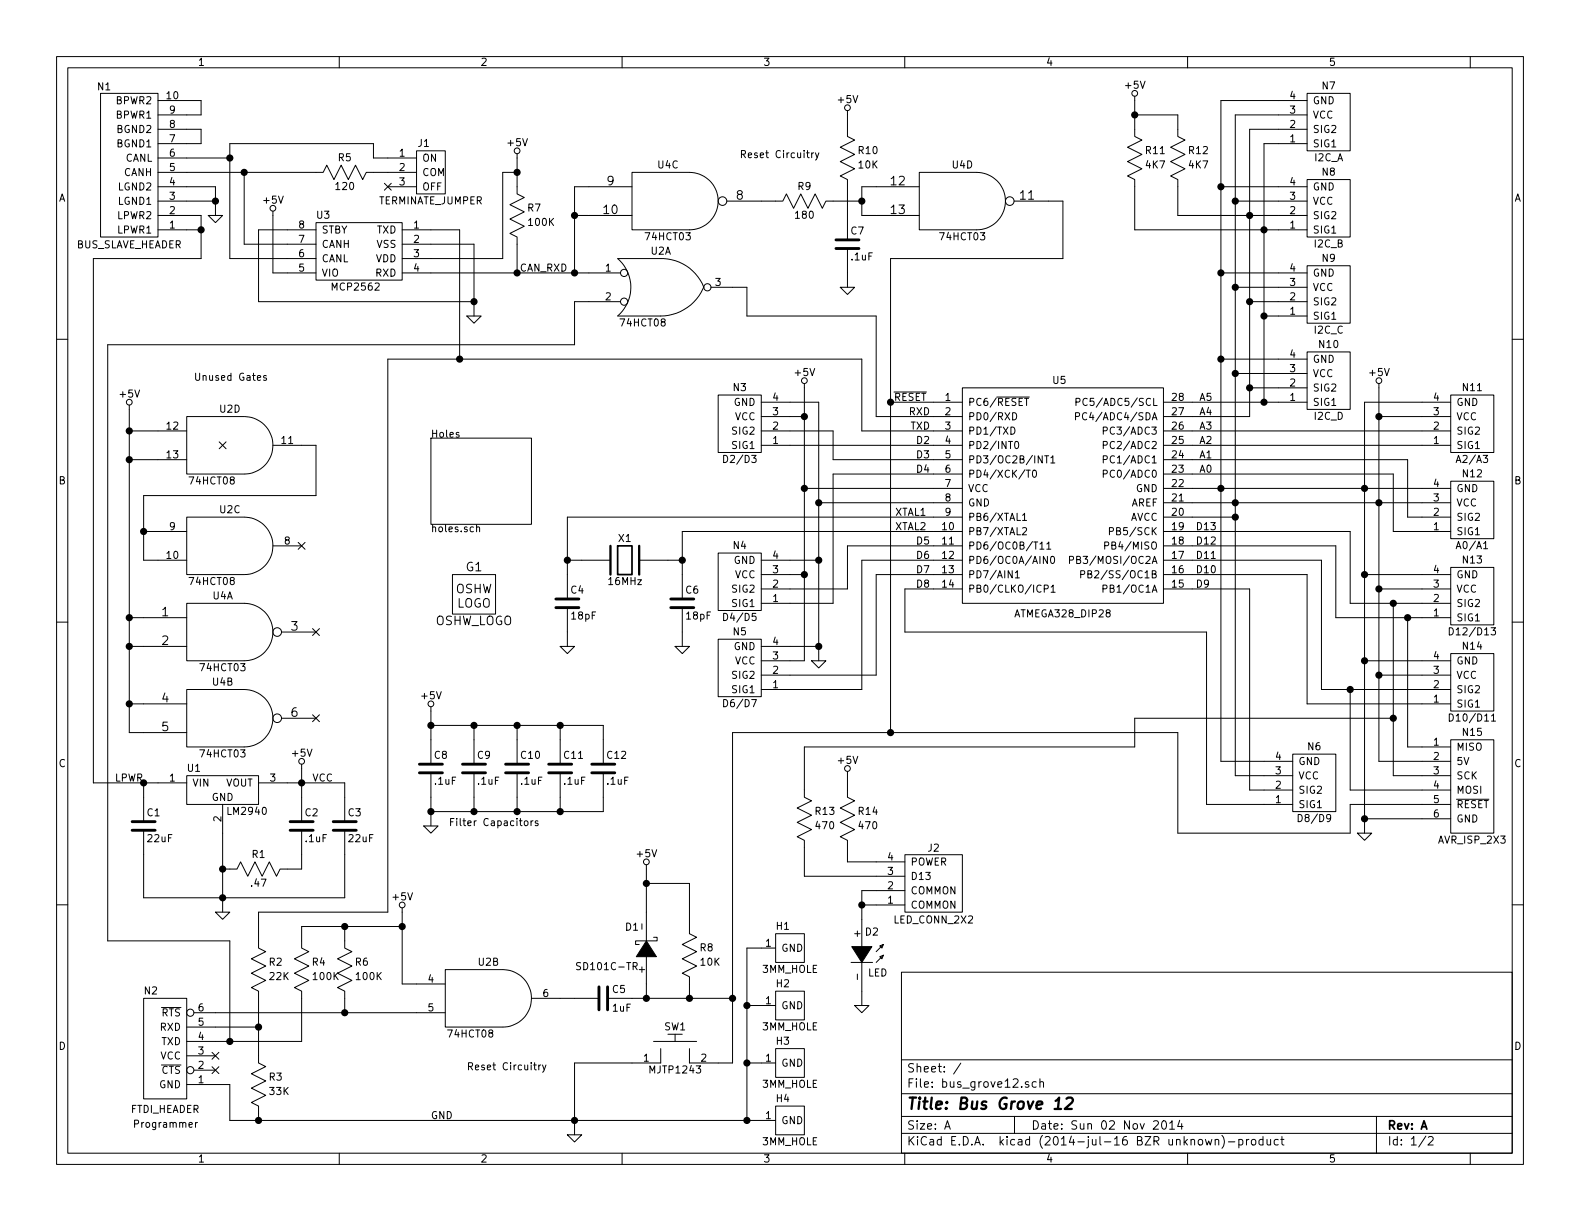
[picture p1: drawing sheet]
EESchema Schematic File Version 2
LIBS:bus_grove12
LIBS:power
LIBS:device
LIBS:transistors
LIBS:conn
LIBS:linear
LIBS:regul
LIBS:74xx
LIBS:cmos4000
LIBS:adc-dac
LIBS:memory
LIBS:xilinx
LIBS:special
LIBS:microcontrollers
LIBS:dsp
LIBS:microchip
LIBS:analog_switches
LIBS:motorola
LIBS:texas
LIBS:intel
LIBS:audio
LIBS:interface
LIBS:digital-audio
LIBS:philips
LIBS:display
LIBS:cypress
LIBS:siliconi
LIBS:opto
LIBS:atmel
LIBS:contrib
LIBS:valves
LIBS:bus_grove12-cache
EELAYER 25 0
EELAYER END
$Descr A 11000 8500
encoding utf-8
Sheet 1 2
Title "Bus Grove 12"
Date "Sun 02 Nov 2014"
Rev "A"
Comp ""
Comment1 ""
Comment2 ""
Comment3 ""
Comment4 ""
$EndDescr
$Comp
L 3MM_HOLE H1
U 1 1
P 5500 6600
F 0 "H1" H 5450 6750 50  0000 C CNN
F 1 "3MM_HOLE" H 5500 6450 50  0000 C CNN
F 2 "bus_grove12:MountingHole_3mm" H 5500 6600 60  0001 C CNN
F 3 "" H 5500 6600 60  0000 C CNN
	1    5500 6600
	1    0    0    -1  
$EndComp
Text Label 8325 3700 0    50   ~ 0
D13
Text Label 8325 3800 0    50   ~ 0
D12
Text Label 8325 3900 0    50   ~ 0
D11
Text Label 8325 4000 0    50   ~ 0
D10
Text Label 6475 4100 2    50   ~ 0
D8
Text Label 6475 4000 2    50   ~ 0
D7
Text Label 6475 3900 2    50   ~ 0
D6
Text Label 6475 3800 2    50   ~ 0
D5
Text Label 6475 3300 2    50   ~ 0
D4
Text Label 6475 3100 2    50   ~ 0
D2
$Comp
L OSHW_LOGO G1
U 1 1
P 3300 4150
F 0 "G1" H 3300 4350 60  0000 C CNN
F 1 "OSHW_LOGO" H 3300 3975 60  0000 C CNN
F 2 "bus_grove12:OSHW_LOGO_400mil" H 3300 4150 60  0001 C CNN
F 3 "" H 3300 4150 60  0000 C CNN
	1    3300 4150
	1    0    0    -1  
$EndComp
$Comp
L ATMEGA328_DIP28 U5
U 1 1
P 7400 3450
F 0 "U5" H 7375 4250 50  0000 C CNN
F 1 "ATMEGA328_DIP28" H 7400 2625 50  0000 C CNN
F 2 "bus_grove12:DIP-28__300" H 7400 3450 60  0001 C CNN
F 3 "" H 7400 3450 60  0000 C CNN
	1    7400 3450
	1    0    0    -1  
$EndComp
$Comp
L BUS_SLAVE_HEADER N1
U 1 1
P 900 1150
F 0 "N1" H 725 600 50  0000 C CNN
F 1 "BUS_SLAVE_HEADER" H 900 1700 50  0000 C CNN
F 2 "bus_grove12:Pin_Header_Straight_2x05_Shrouded" H 900 1150 60  0001 C CNN
F 3 "" H 900 1150 60  0000 C CNN
	1    900  1150
	1    0    0    1   
$EndComp
$Comp
L MCP2562 U3
U 1 1
P 2500 1800
F 0 "U3" H 2250 2100 50  0000 C CNN
F 1 "MCP2562" H 2475 1600 50  0000 C CNN
F 2 "bus_grove12:DIP-8__300" H 2550 1800 60  0001 C CNN
F 3 "" H 2550 1800 60  0000 C CNN
	1    2500 1800
	1    0    0    -1  
$EndComp
$Comp
L SCHOTTKY_DIODE_VERT D1
U 1 1
P 4500 6600
F 0 "D1" H 4600 6450 50  0000 C CNN
F 1 "SD101C-TR" H 4775 6725 50  0000 C CNN
F 2 "bus_grove12:Diode_DO-41_SOD81_Horizontal_RM10" H 4500 6600 60  0001 C CNN
F 3 "" H 4500 6600 60  0000 C CNN
	1    4500 6600
	-1   0    0    1   
$EndComp
$Comp
L TERMINATE_JUMPER J1
U 1 1
P 3000 1200
F 0 "J1" H 3050 1400 50  0000 C CNN
F 1 "TERMINATE_JUMPER" H 3000 1000 50  0000 C CNN
F 2 "bus_grove12:Pin_Header_Straight_1x03" H 3000 1200 60  0001 C CNN
F 3 "" H 3000 1200 60  0000 C CNN
	1    3000 1200
	-1   0    0    -1  
$EndComp
$Comp
L FTDI_HEADER N2
U 1 1
P 1150 7500
F 0 "N2" H 1050 8100 50  0000 C CNN
F 1 "FTDI_HEADER" H 1150 7275 50  0000 C CNN
F 2 "bus_grove12:Pin_Header_Straight_1x06" H 1150 7500 60  0001 C CNN
F 3 "" H 1150 7500 60  0000 C CNN
	1    1150 7500
	1    0    0    -1  
$EndComp
$Comp
L R_HORIZ R5
U 1 1
P 2400 1200
F 0 "R5" H 2400 1300 50  0000 C CNN
F 1 "120" H 2400 1100 50  0000 C CNN
F 2 "bus_grove12:Resistor_Horizontal_400" H 2425 1200 60  0001 C CNN
F 3 "" H 2425 1200 60  0000 C CNN
	1    2400 1200
	1    0    0    -1  
$EndComp
NoConn ~ 2700 1300
$Comp
L VOLTAGE_REGULATOR U1
U 1 1
P 1550 5500
F 0 "U1" H 1350 5650 50  0000 C CNN
F 1 "LM2940" H 1575 5350 50  0000 L CNN
F 2 "bus_grove12:TO-220_Neutral123_Horizontal_LargePads" H 1550 5550 60  0001 C CNN
F 3 "" H 1550 5550 60  0000 C CNN
	1    1550 5500
	1    0    0    -1  
$EndComp
$Comp
L C_VERT C1
U 1 1
P 1000 5750
F 0 "C1" H 1020 5840 50  0000 L CNN
F 1 "22uF" H 1020 5660 50  0000 L CNN
F 2 "bus_grove12:Capacitor3MMDiscRM2.5" H 1038 5600 30  0001 C CNN
F 3 "" H 1000 5750 60  0000 C CNN
	1    1000 5750
	1    0    0    -1  
$EndComp
$Comp
L R_HORIZ R1
U 1 1
P 1800 6050
F 0 "R1" H 1800 6150 50  0000 C CNN
F 1 ".47" H 1800 5950 50  0000 C CNN
F 2 "bus_grove12:Resistor_Horizontal_400" H 1825 6050 60  0001 C CNN
F 3 "" H 1825 6050 60  0000 C CNN
	1    1800 6050
	1    0    0    -1  
$EndComp
$Comp
L C_VERT C2
U 1 1
P 2100 5750
F 0 "C2" H 2120 5840 50  0000 L CNN
F 1 ".1uF" H 2120 5660 50  0000 L CNN
F 2 "bus_grove12:Capacitor4x3RM2-5_RevB" H 2138 5600 30  0001 C CNN
F 3 "" H 2100 5750 60  0000 C CNN
	1    2100 5750
	1    0    0    -1  
$EndComp
$Comp
L C_VERT C3
U 1 1
P 2400 5750
F 0 "C3" H 2420 5840 50  0000 L CNN
F 1 "22uF" H 2420 5660 50  0000 L CNN
F 2 "bus_grove12:Capacitor3MMDiscRM2.5" H 2438 5600 30  0001 C CNN
F 3 "" H 2400 5750 60  0000 C CNN
	1    2400 5750
	1    0    0    -1  
$EndComp
$Comp
L CRYSTAL X1
U 1 1
P 4350 3900
F 0 "X1" H 4350 4050 50  0000 C CNN
F 1 "16MHz" H 4350 3750 50  0000 C CNN
F 2 "bus_grove12:Crystal_HC49-U_Vertical" H 4350 3900 60  0001 C CNN
F 3 "" H 4350 3900 60  0000 C CNN
	1    4350 3900
	1    0    0    -1  
$EndComp
$Comp
L C_VERT C4
U 1 1
P 3950 4200
F 0 "C4" H 3970 4290 50  0000 L CNN
F 1 "18pF" H 3970 4110 50  0000 L CNN
F 2 "bus_grove12:Capacitor4x3RM2-5_RevB" H 3988 4050 30  0001 C CNN
F 3 "" H 3950 4200 60  0000 C CNN
	1    3950 4200
	1    0    0    -1  
$EndComp
$Comp
L C_VERT C6
U 1 1
P 4750 4200
F 0 "C6" H 4770 4290 50  0000 L CNN
F 1 "18pF" H 4770 4110 50  0000 L CNN
F 2 "bus_grove12:Capacitor4x3RM2-5_RevB" H 4788 4050 30  0001 C CNN
F 3 "" H 4750 4200 60  0000 C CNN
	1    4750 4200
	1    0    0    -1  
$EndComp
$Comp
L R_VERT R2
U 1 1
P 1800 6750
F 0 "R2" H 1870 6800 50  0000 L CNN
F 1 "22K" H 1870 6700 50  0000 L CNN
F 2 "bus_grove12:Resistor_Horizontal_400" H 1800 6800 60  0001 C CNN
F 3 "" H 1800 6800 60  0000 C CNN
	1    1800 6750
	1    0    0    -1  
$EndComp
$Comp
L R_VERT R4
U 1 1
P 2100 6750
F 0 "R4" H 2170 6800 50  0000 L CNN
F 1 "100K" H 2170 6700 50  0000 L CNN
F 2 "bus_grove12:Resistor_Horizontal_400" H 2100 6800 60  0001 C CNN
F 3 "" H 2100 6800 60  0000 C CNN
	1    2100 6750
	1    0    0    -1  
$EndComp
$Comp
L R_VERT R6
U 1 1
P 2400 6750
F 0 "R6" H 2470 6800 50  0000 L CNN
F 1 "100K" H 2470 6700 50  0000 L CNN
F 2 "bus_grove12:Resistor_Horizontal_400" H 2400 6800 60  0001 C CNN
F 3 "" H 2400 6800 60  0000 C CNN
	1    2400 6750
	1    0    0    -1  
$EndComp
NoConn ~ 1500 7350
NoConn ~ 1500 7450
$Comp
L 74X08 U2
U 2 1
P 3400 6950
F 0 "U2" H 3400 7200 50  0000 C CNN
F 1 "74HCT08" H 3275 6700 50  0000 C CNN
F 2 "bus_grove12:DIP-14__300" H 3400 6950 60  0001 C CNN
F 3 "" H 3400 6950 60  0000 C CNN
	2    3400 6950
	1    0    0    -1  
$EndComp
$Comp
L C_HORIZ C5
U 1 1
P 4200 6950
F 0 "C5" H 4260 7010 50  0000 L CNN
F 1 "1uF" H 4260 6880 50  0000 L CNN
F 2 "bus_grove12:Capacitor4x3RM2-5_RevB" H 4238 6800 30  0001 C CNN
F 3 "" H 4200 6950 60  0000 C CNN
	1    4200 6950
	1    0    0    -1  
$EndComp
$Comp
L R_VERT R8
U 1 1
P 4800 6650
F 0 "R8" H 4870 6700 50  0000 L CNN
F 1 "10K" H 4870 6600 50  0000 L CNN
F 2 "bus_grove12:Resistor_Horizontal_400" H 4800 6700 60  0001 C CNN
F 3 "" H 4800 6700 60  0000 C CNN
	1    4800 6650
	1    0    0    -1  
$EndComp
$Comp
L 2_LEAD_PUSH_BUTTON SW1
U 1 1
P 4700 7400
F 0 "SW1" H 4700 7650 50  0000 C CNN
F 1 "MJTP1243" H 4700 7350 50  0000 C CNN
F 2 "bus_grove12:Button_6.5MM" H 4700 7400 60  0001 C CNN
F 3 "" H 4700 7400 60  0000 C CNN
	1    4700 7400
	1    0    0    -1  
$EndComp
$Comp
L 3MM_HOLE H2
U 1 1
P 5500 7000
F 0 "H2" H 5450 7150 50  0000 C CNN
F 1 "3MM_HOLE" H 5500 6850 50  0000 C CNN
F 2 "bus_grove12:MountingHole_3mm" H 5500 7000 60  0001 C CNN
F 3 "" H 5500 7000 60  0000 C CNN
	1    5500 7000
	1    0    0    -1  
$EndComp
$Comp
L 3MM_HOLE H3
U 1 1
P 5500 7400
F 0 "H3" H 5450 7550 50  0000 C CNN
F 1 "3MM_HOLE" H 5500 7250 50  0000 C CNN
F 2 "bus_grove12:MountingHole_3mm" H 5500 7400 60  0001 C CNN
F 3 "" H 5500 7400 60  0000 C CNN
	1    5500 7400
	1    0    0    -1  
$EndComp
$Comp
L 3MM_HOLE H4
U 1 1
P 5500 7800
F 0 "H4" H 5450 7950 50  0000 C CNN
F 1 "3MM_HOLE" H 5500 7650 50  0000 C CNN
F 2 "bus_grove12:MountingHole_3mm" H 5500 7800 60  0001 C CNN
F 3 "" H 5500 7800 60  0000 C CNN
	1    5500 7800
	1    0    0    -1  
$EndComp
Text Label 2175 5450 0    50   ~ 0
VCC
$Comp
L +5V #PWR01
U 1 1
P 2100 5350
F 0 "#PWR01" H 2100 5440 20  0001 C CNN
F 1 "+5V" H 2100 5455 50  0000 C CNN
F 2 "" H 2100 5350 60  0000 C CNN
F 3 "" H 2100 5350 60  0000 C CNN
	1    2100 5350
	1    0    0    -1  
$EndComp
$Comp
L GND #PWR02
U 1 1
P 1550 6350
F 0 "#PWR02" H 1550 6350 30  0001 C CNN
F 1 "GND" H 1550 6280 30  0001 C CNN
F 2 "" H 1550 6350 60  0000 C CNN
F 3 "" H 1550 6350 60  0000 C CNN
	1    1550 6350
	1    0    0    -1  
$EndComp
$Comp
L GND #PWR03
U 1 1
P 1500 1500
F 0 "#PWR03" H 1500 1500 30  0001 C CNN
F 1 "GND" H 1500 1430 30  0001 C CNN
F 2 "" H 1500 1500 60  0000 C CNN
F 3 "" H 1500 1500 60  0000 C CNN
	1    1500 1500
	1    0    0    -1  
$EndComp
$Comp
L +5V #PWR04
U 1 1
P 4500 6050
F 0 "#PWR04" H 4500 6140 20  0001 C CNN
F 1 "+5V" H 4500 6155 50  0000 C CNN
F 2 "" H 4500 6050 60  0000 C CNN
F 3 "" H 4500 6050 60  0000 C CNN
	1    4500 6050
	1    0    0    -1  
$EndComp
$Comp
L +5V #PWR05
U 1 1
P 2800 6350
F 0 "#PWR05" H 2800 6440 20  0001 C CNN
F 1 "+5V" H 2800 6455 50  0000 C CNN
F 2 "" H 2800 6350 60  0000 C CNN
F 3 "" H 2800 6350 60  0000 C CNN
	1    2800 6350
	1    0    0    -1  
$EndComp
$Comp
L GND #PWR06
U 1 1
P 4000 7900
F 0 "#PWR06" H 4000 7900 30  0001 C CNN
F 1 "GND" H 4000 7830 30  0001 C CNN
F 2 "" H 4000 7900 60  0000 C CNN
F 3 "" H 4000 7900 60  0000 C CNN
	1    4000 7900
	1    0    0    -1  
$EndComp
$Comp
L GND #PWR07
U 1 1
P 4750 4500
F 0 "#PWR07" H 4750 4500 30  0001 C CNN
F 1 "GND" H 4750 4430 30  0001 C CNN
F 2 "" H 4750 4500 60  0000 C CNN
F 3 "" H 4750 4500 60  0000 C CNN
	1    4750 4500
	1    0    0    -1  
$EndComp
$Comp
L GND #PWR08
U 1 1
P 3950 4500
F 0 "#PWR08" H 3950 4500 30  0001 C CNN
F 1 "GND" H 3950 4430 30  0001 C CNN
F 2 "" H 3950 4500 60  0000 C CNN
F 3 "" H 3950 4500 60  0000 C CNN
	1    3950 4500
	1    0    0    -1  
$EndComp
$Comp
L +5V #PWR09
U 1 1
P 3600 1100
F 0 "#PWR09" H 3600 1190 20  0001 C CNN
F 1 "+5V" H 3600 1205 50  0000 C CNN
F 2 "" H 3600 1100 60  0000 C CNN
F 3 "" H 3600 1100 60  0000 C CNN
	1    3600 1100
	1    0    0    -1  
$EndComp
$Comp
L GND #PWR010
U 1 1
P 3300 2200
F 0 "#PWR010" H 3300 2200 30  0001 C CNN
F 1 "GND" H 3300 2130 30  0001 C CNN
F 2 "" H 3300 2200 60  0000 C CNN
F 3 "" H 3300 2200 60  0000 C CNN
	1    3300 2200
	1    0    0    -1  
$EndComp
$Comp
L +5V #PWR011
U 1 1
P 1900 1500
F 0 "#PWR011" H 1900 1590 20  0001 C CNN
F 1 "+5V" H 1900 1605 50  0000 C CNN
F 2 "" H 1900 1500 60  0000 C CNN
F 3 "" H 1900 1500 60  0000 C CNN
	1    1900 1500
	1    0    0    -1  
$EndComp
Text Label 6450 2800 2    50   ~ 0
~RESET
Text Label 3000 7800 0    50   ~ 0
GND
Text Label 6475 2900 2    50   ~ 0
RXD
Text Label 6475 3000 2    50   ~ 0
TXD
$Comp
L C_VERT C8
U 1 1
P 3000 5350
F 0 "C8" H 3020 5440 50  0000 L CNN
F 1 ".1uF" H 3020 5260 50  0000 L CNN
F 2 "bus_grove12:Capacitor4x3RM2-5_RevB" H 3038 5200 30  0001 C CNN
F 3 "" H 3000 5350 60  0000 C CNN
	1    3000 5350
	1    0    0    -1  
$EndComp
$Comp
L C_VERT C9
U 1 1
P 3300 5350
F 0 "C9" H 3320 5440 50  0000 L CNN
F 1 ".1uF" H 3320 5260 50  0000 L CNN
F 2 "bus_grove12:Capacitor4x3RM2-5_RevB" H 3338 5200 30  0001 C CNN
F 3 "" H 3300 5350 60  0000 C CNN
	1    3300 5350
	1    0    0    -1  
$EndComp
$Comp
L C_VERT C10
U 1 1
P 3600 5350
F 0 "C10" H 3620 5440 50  0000 L CNN
F 1 ".1uF" H 3620 5260 50  0000 L CNN
F 2 "bus_grove12:Capacitor4x3RM2-5_RevB" H 3638 5200 30  0001 C CNN
F 3 "" H 3600 5350 60  0000 C CNN
	1    3600 5350
	1    0    0    -1  
$EndComp
$Comp
L C_VERT C11
U 1 1
P 3900 5350
F 0 "C11" H 3920 5440 50  0000 L CNN
F 1 ".1uF" H 3920 5260 50  0000 L CNN
F 2 "bus_grove12:Capacitor4x3RM2-5_RevB" H 3938 5200 30  0001 C CNN
F 3 "" H 3900 5350 60  0000 C CNN
	1    3900 5350
	1    0    0    -1  
$EndComp
$Comp
L +5V #PWR012
U 1 1
P 3000 4950
F 0 "#PWR012" H 3000 5040 20  0001 C CNN
F 1 "+5V" H 3000 5055 50  0000 C CNN
F 2 "" H 3000 4950 60  0000 C CNN
F 3 "" H 3000 4950 60  0000 C CNN
	1    3000 4950
	1    0    0    -1  
$EndComp
$Comp
L GND #PWR013
U 1 1
P 3000 5750
F 0 "#PWR013" H 3000 5750 30  0001 C CNN
F 1 "GND" H 3000 5680 30  0001 C CNN
F 2 "" H 3000 5750 60  0000 C CNN
F 3 "" H 3000 5750 60  0000 C CNN
	1    3000 5750
	1    0    0    -1  
$EndComp
Text Notes 3125 5750 0    50   ~ 0
Filter Capacitors
Text Notes 3250 7450 0    50   ~ 0
Reset Circuitry
Text Notes 925  7850 0    50   ~ 0
Programmer
Text Label 800  5450 0    50   ~ 0
LPWR
Text Label 6475 3200 2    50   ~ 0
D3
Text Label 8325 4100 0    50   ~ 0
D9
$Comp
L R_VERT R3
U 1 1
P 1800 7550
F 0 "R3" H 1870 7600 50  0000 L CNN
F 1 "33K" H 1870 7500 50  0000 L CNN
F 2 "bus_grove12:Resistor_Horizontal_400" H 1800 7600 60  0001 C CNN
F 3 "" H 1800 7600 60  0000 C CNN
	1    1800 7550
	1    0    0    -1  
$EndComp
$Comp
L C_VERT C12
U 1 1
P 4200 5350
F 0 "C12" H 4220 5440 50  0000 L CNN
F 1 ".1uF" H 4220 5260 50  0000 L CNN
F 2 "bus_grove12:Capacitor4x3RM2-5_RevB" H 4238 5200 30  0001 C CNN
F 3 "" H 4200 5350 60  0000 C CNN
	1    4200 5350
	1    0    0    -1  
$EndComp
$Comp
L R_VERT R7
U 1 1
P 3600 1500
F 0 "R7" H 3670 1550 50  0000 L CNN
F 1 "100K" H 3670 1450 50  0000 L CNN
F 2 "bus_grove12:Resistor_Horizontal_400" H 3600 1550 60  0001 C CNN
F 3 "" H 3600 1550 60  0000 C CNN
	1    3600 1500
	1    0    0    -1  
$EndComp
Text Label 3950 1900 2    50   ~ 0
CAN_RXD
$Comp
L AVR_ISP_2X3 N15
U 1 1
P 10250 5450
F 0 "N15" H 10250 5800 50  0000 C CNN
F 1 "AVR_ISP_2X3" H 10250 5050 50  0000 C CNN
F 2 "bus_grove12:Pin_Header_Straight_2x03" H 10250 5450 60  0001 C CNN
F 3 "" H 10250 5450 60  0000 C CNN
	1    10250 5450
	1    0    0    -1  
$EndComp
$Comp
L GROVE_CONN_1X4 N11
U 1 1
P 10250 2950
F 0 "N11" H 10250 3200 50  0000 C CNN
F 1 "A2/A3" H 10250 2700 50  0000 C CNN
F 2 "bus_grove12:Grove_Connector" H 10250 2950 60  0001 C CNN
F 3 "" H 10250 2950 60  0000 C CNN
	1    10250 2950
	1    0    0    -1  
$EndComp
$Comp
L GROVE_CONN_1X4 N10
U 1 1
P 9250 2650
F 0 "N10" H 9250 2900 50  0000 C CNN
F 1 "I2C_D" H 9250 2400 50  0000 C CNN
F 2 "bus_grove12:Grove_Connector" H 9250 2650 60  0001 C CNN
F 3 "" H 9250 2650 60  0000 C CNN
	1    9250 2650
	1    0    0    -1  
$EndComp
$Comp
L GROVE_CONN_1X4 N9
U 1 1
P 9250 2050
F 0 "N9" H 9250 2300 50  0000 C CNN
F 1 "I2C_C" H 9250 1800 50  0000 C CNN
F 2 "bus_grove12:Grove_Connector" H 9250 2050 60  0001 C CNN
F 3 "" H 9250 2050 60  0000 C CNN
	1    9250 2050
	1    0    0    -1  
$EndComp
$Comp
L GROVE_CONN_1X4 N8
U 1 1
P 9250 1450
F 0 "N8" H 9250 1700 50  0000 C CNN
F 1 "I2C_B" H 9250 1200 50  0000 C CNN
F 2 "bus_grove12:Grove_Connector" H 9250 1450 60  0001 C CNN
F 3 "" H 9250 1450 60  0000 C CNN
	1    9250 1450
	1    0    0    -1  
$EndComp
$Comp
L GROVE_CONN_1X4 N7
U 1 1
P 9250 850
F 0 "N7" H 9250 1100 50  0000 C CNN
F 1 "I2C_A" H 9250 600 50  0000 C CNN
F 2 "bus_grove12:Grove_Connector" H 9250 850 60  0001 C CNN
F 3 "" H 9250 850 60  0000 C CNN
	1    9250 850 
	1    0    0    -1  
$EndComp
Text Label 8350 3300 0    50   ~ 0
A0
Text Label 8350 3200 0    50   ~ 0
A1
Text Label 8350 3100 0    50   ~ 0
A2
Text Label 8350 3000 0    50   ~ 0
A3
Text Label 8350 2900 0    50   ~ 0
A4
Text Label 8350 2800 0    50   ~ 0
A5
$Comp
L GROVE_CONN_1X4 N12
U 1 1
P 10250 3550
F 0 "N12" H 10250 3800 50  0000 C CNN
F 1 "A0/A1" H 10250 3300 50  0000 C CNN
F 2 "bus_grove12:Grove_Connector" H 10250 3550 60  0001 C CNN
F 3 "" H 10250 3550 60  0000 C CNN
	1    10250 3550
	1    0    0    -1  
$EndComp
$Comp
L GROVE_CONN_1X4 N13
U 1 1
P 10250 4150
F 0 "N13" H 10250 4400 50  0000 C CNN
F 1 "D12/D13" H 10250 3900 50  0000 C CNN
F 2 "bus_grove12:Grove_Connector" H 10250 4150 60  0001 C CNN
F 3 "" H 10250 4150 60  0000 C CNN
	1    10250 4150
	1    0    0    -1  
$EndComp
$Comp
L GROVE_CONN_1X4 N14
U 1 1
P 10250 4750
F 0 "N14" H 10250 5000 50  0000 C CNN
F 1 "D10/D11" H 10250 4500 50  0000 C CNN
F 2 "bus_grove12:Grove_Connector" H 10250 4750 60  0001 C CNN
F 3 "" H 10250 4750 60  0000 C CNN
	1    10250 4750
	1    0    0    -1  
$EndComp
$Comp
L GROVE_CONN_1X4 N3
U 1 1
P 5150 2950
F 0 "N3" H 5150 3200 50  0000 C CNN
F 1 "D2/D3" H 5150 2700 50  0000 C CNN
F 2 "bus_grove12:Grove_Connector" H 5150 2950 60  0001 C CNN
F 3 "" H 5150 2950 60  0000 C CNN
	1    5150 2950
	-1   0    0    -1  
$EndComp
$Comp
L GROVE_CONN_1X4 N4
U 1 1
P 5150 4050
F 0 "N4" H 5150 4300 50  0000 C CNN
F 1 "D4/D5" H 5150 3800 50  0000 C CNN
F 2 "bus_grove12:Grove_Connector" H 5150 4050 60  0001 C CNN
F 3 "" H 5150 4050 60  0000 C CNN
	1    5150 4050
	-1   0    0    -1  
$EndComp
$Comp
L GROVE_CONN_1X4 N5
U 1 1
P 5150 4650
F 0 "N5" H 5150 4900 50  0000 C CNN
F 1 "D6/D7" H 5150 4400 50  0000 C CNN
F 2 "bus_grove12:Grove_Connector" H 5150 4650 60  0001 C CNN
F 3 "" H 5150 4650 60  0000 C CNN
	1    5150 4650
	-1   0    0    -1  
$EndComp
$Comp
L GROVE_CONN_1X4 N6
U 1 1
P 9150 5450
F 0 "N6" H 9150 5700 50  0000 C CNN
F 1 "D8/D9" H 9150 5200 50  0000 C CNN
F 2 "bus_grove12:Grove_Connector" H 9150 5450 60  0001 C CNN
F 3 "" H 9150 5450 60  0000 C CNN
	1    9150 5450
	1    0    0    -1  
$EndComp
Text Label 6450 3600 2    50   ~ 0
XTAL1
Text Label 6450 3700 2    50   ~ 0
XTAL2
$Comp
L 74X08 U2
U 1 2
P 4600 2000
F 0 "U2" H 4600 2250 50  0000 C CNN
F 1 "74HCT08" H 4475 1750 50  0000 C CNN
F 2 "bus_grove12:DIP-14__300" H 4600 2000 60  0001 C CNN
F 3 "" H 4600 2000 60  0000 C CNN
	1    4600 2000
	1    0    0    -1  
$EndComp
$Comp
L 7400 U4
U 3 1
P 4700 1400
F 0 "U4" H 4650 1650 50  0000 C CNN
F 1 "74HCT03" H 4650 1150 50  0000 C CNN
F 2 "bus_grove12:DIP-14__300" H 4700 1400 60  0001 C CNN
F 3 "" H 4700 1400 60  0000 C CNN
	3    4700 1400
	1    0    0    -1  
$EndComp
$Comp
L 7400 U4
U 4 1
P 6700 1400
F 0 "U4" H 6700 1650 50  0000 C CNN
F 1 "74HCT03" H 6700 1150 50  0000 C CNN
F 2 "bus_grove12:DIP-14__300" H 6700 1400 60  0001 C CNN
F 3 "" H 6700 1400 60  0000 C CNN
	4    6700 1400
	1    0    0    -1  
$EndComp
$Comp
L R_HORIZ R9
U 1 1
P 5600 1400
F 0 "R9" H 5600 1500 50  0000 C CNN
F 1 "180" H 5600 1300 50  0000 C CNN
F 2 "bus_grove12:Resistor_Horizontal_400" H 5625 1400 60  0001 C CNN
F 3 "" H 5625 1400 60  0000 C CNN
	1    5600 1400
	1    0    0    -1  
$EndComp
$Comp
L C_VERT C7
U 1 1
P 5900 1700
F 0 "C7" H 5920 1790 50  0000 L CNN
F 1 ".1uF" H 5920 1610 50  0000 L CNN
F 2 "bus_grove12:Capacitor4x3RM2-5_RevB" H 5938 1550 30  0001 C CNN
F 3 "" H 5900 1700 60  0000 C CNN
	1    5900 1700
	1    0    0    -1  
$EndComp
$Comp
L R_VERT R10
U 1 1
P 5900 1100
F 0 "R10" H 5970 1150 50  0000 L CNN
F 1 "10K" H 5970 1050 50  0000 L CNN
F 2 "bus_grove12:Resistor_Horizontal_400" H 5900 1150 60  0001 C CNN
F 3 "" H 5900 1150 60  0000 C CNN
	1    5900 1100
	1    0    0    -1  
$EndComp
$Comp
L +5V #PWR014
U 1 1
P 5900 800
F 0 "#PWR014" H 5900 890 20  0001 C CNN
F 1 "+5V" H 5900 905 50  0000 C CNN
F 2 "" H 5900 800 60  0000 C CNN
F 3 "" H 5900 800 60  0000 C CNN
	1    5900 800 
	1    0    0    -1  
$EndComp
$Comp
L GND #PWR015
U 1 1
P 5900 2000
F 0 "#PWR015" H 5900 2000 30  0001 C CNN
F 1 "GND" H 5900 1930 30  0001 C CNN
F 2 "" H 5900 2000 60  0000 C CNN
F 3 "" H 5900 2000 60  0000 C CNN
	1    5900 2000
	1    0    0    -1  
$EndComp
$Comp
L 74X08 U2
U 3 1
P 1600 3800
F 0 "U2" H 1600 4050 50  0000 C CNN
F 1 "74HCT08" H 1475 3550 50  0000 C CNN
F 2 "bus_grove12:DIP-14__300" H 1600 3800 60  0001 C CNN
F 3 "" H 1600 3800 60  0000 C CNN
	3    1600 3800
	1    0    0    -1  
$EndComp
$Comp
L 74X08 U2
U 4 1
P 1600 3100
F 0 "U2" H 1600 3350 50  0000 C CNN
F 1 "74HCT08" H 1475 2850 50  0000 C CNN
F 2 "bus_grove12:DIP-14__300" H 1600 3100 60  0001 C CNN
F 3 "" H 1600 3100 60  0000 C CNN
	4    1600 3100
	1    0    0    -1  
$EndComp
$Comp
L +5V #PWR016
U 1 1
P 900 2850
F 0 "#PWR016" H 900 2940 20  0001 C CNN
F 1 "+5V" H 900 2955 50  0000 C CNN
F 2 "" H 900 2850 60  0000 C CNN
F 3 "" H 900 2850 60  0000 C CNN
	1    900  2850
	1    0    0    -1  
$EndComp
NoConn ~ 2100 3800
$Comp
L 7400 U4
U 1 1
P 1600 4400
F 0 "U4" H 1550 4650 50  0000 C CNN
F 1 "74HCT03" H 1550 4150 50  0000 C CNN
F 2 "bus_grove12:DIP-14__300" H 1600 4400 60  0001 C CNN
F 3 "" H 1600 4400 60  0000 C CNN
	1    1600 4400
	1    0    0    -1  
$EndComp
$Comp
L 7400 U4
U 2 1
P 1600 5000
F 0 "U4" H 1550 5250 50  0000 C CNN
F 1 "74HCT03" H 1550 4750 50  0000 C CNN
F 2 "bus_grove12:DIP-14__300" H 1600 5000 60  0001 C CNN
F 3 "" H 1600 5000 60  0000 C CNN
	2    1600 5000
	1    0    0    -1  
$EndComp
NoConn ~ 2200 4400
NoConn ~ 2200 5000
NoConn ~ 1550 3100
Text Notes 5150 1100 0    50   ~ 0
Reset Circuitry
Text Notes 1350 2650 0    50   ~ 0
Unused Gates
$Comp
L GND #PWR017
U 1 1
P 9500 5800
F 0 "#PWR017" H 9500 5800 30  0001 C CNN
F 1 "GND" H 9500 5730 30  0001 C CNN
F 2 "" H 9500 5800 60  0000 C CNN
F 3 "" H 9500 5800 60  0000 C CNN
	1    9500 5800
	1    0    0    -1  
$EndComp
$Comp
L +5V #PWR018
U 1 1
P 9600 2700
F 0 "#PWR018" H 9600 2790 20  0001 C CNN
F 1 "+5V" H 9600 2805 50  0000 C CNN
F 2 "" H 9600 2700 60  0000 C CNN
F 3 "" H 9600 2700 60  0000 C CNN
	1    9600 2700
	1    0    0    -1  
$EndComp
$Comp
L +5V #PWR019
U 1 1
P 5600 2700
F 0 "#PWR019" H 5600 2790 20  0001 C CNN
F 1 "+5V" H 5600 2805 50  0000 C CNN
F 2 "" H 5600 2700 60  0000 C CNN
F 3 "" H 5600 2700 60  0000 C CNN
	1    5600 2700
	1    0    0    -1  
$EndComp
$Comp
L GND #PWR020
U 1 1
P 5700 4600
F 0 "#PWR020" H 5700 4600 30  0001 C CNN
F 1 "GND" H 5700 4530 30  0001 C CNN
F 2 "" H 5700 4600 60  0000 C CNN
F 3 "" H 5700 4600 60  0000 C CNN
	1    5700 4600
	1    0    0    -1  
$EndComp
$Comp
L R_VERT R12
U 1 1
P 8200 1100
F 0 "R12" H 8270 1150 50  0000 L CNN
F 1 "4K7" H 8270 1050 50  0000 L CNN
F 2 "bus_grove12:Resistor_Horizontal_400" H 8200 1150 60  0001 C CNN
F 3 "" H 8200 1150 60  0000 C CNN
	1    8200 1100
	1    0    0    -1  
$EndComp
$Comp
L R_VERT R11
U 1 1
P 7900 1100
F 0 "R11" H 7970 1150 50  0000 L CNN
F 1 "4K7" H 7970 1050 50  0000 L CNN
F 2 "bus_grove12:Resistor_Horizontal_400" H 7900 1150 60  0001 C CNN
F 3 "" H 7900 1150 60  0000 C CNN
	1    7900 1100
	1    0    0    -1  
$EndComp
$Comp
L +5V #PWR021
U 1 1
P 7900 700
F 0 "#PWR021" H 7900 790 20  0001 C CNN
F 1 "+5V" H 7900 805 50  0000 C CNN
F 2 "" H 7900 700 60  0000 C CNN
F 3 "" H 7900 700 60  0000 C CNN
	1    7900 700 
	1    0    0    -1  
$EndComp
$Sheet
S 3000 3050 700  600 
U 545698AF
F0 "Holes" 50
F1 "holes.sch" 50
$EndSheet
$Comp
L LED D2
U 1 1
P 6000 6650
F 0 "D2" H 6070 6810 50  0000 C CNN
F 1 "LED" H 6110 6525 50  0000 C CNN
F 2 "bus_grove12:T1_LED" H 6000 6650 60  0001 C CNN
F 3 "" H 6000 6650 60  0000 C CNN
	1    6000 6650
	1    0    0    -1  
$EndComp
$Comp
L LED_CONN_2X2 J2
U 1 1
P 6500 6150
F 0 "J2" H 6500 5900 50  0000 C CNN
F 1 "LED_CONN_2X2" H 6500 6400 50  0000 C CNN
F 2 "bus_grove12:Pin_Header_Straight_2x02" H 6500 6150 60  0001 C CNN
F 3 "" H 6500 6150 60  0000 C CNN
	1    6500 6150
	1    0    0    1   
$EndComp
$Comp
L R_VERT R13
U 1 1
P 5600 5700
F 0 "R13" H 5670 5750 50  0000 L CNN
F 1 "470" H 5670 5650 50  0000 L CNN
F 2 "bus_grove12:Resistor_Horizontal_400" H 5600 5750 60  0001 C CNN
F 3 "" H 5600 5750 60  0000 C CNN
	1    5600 5700
	1    0    0    -1  
$EndComp
$Comp
L R_VERT R14
U 1 1
P 5900 5700
F 0 "R14" H 5970 5750 50  0000 L CNN
F 1 "470" H 5970 5650 50  0000 L CNN
F 2 "bus_grove12:Resistor_Horizontal_400" H 5900 5750 60  0001 C CNN
F 3 "" H 5900 5750 60  0000 C CNN
	1    5900 5700
	1    0    0    -1  
$EndComp
$Comp
L GND #PWR022
U 1 1
P 6000 7000
F 0 "#PWR022" H 6000 7000 30  0001 C CNN
F 1 "GND" H 6000 6930 30  0001 C CNN
F 2 "" H 6000 7000 60  0000 C CNN
F 3 "" H 6000 7000 60  0000 C CNN
	1    6000 7000
	1    0    0    -1  
$EndComp
$Comp
L +5V #PWR023
U 1 1
P 5900 5400
F 0 "#PWR023" H 5900 5490 20  0001 C CNN
F 1 "+5V" H 5900 5505 50  0000 C CNN
F 2 "" H 5900 5400 60  0000 C CNN
F 3 "" H 5900 5400 60  0000 C CNN
	1    5900 5400
	1    0    0    -1  
$EndComp
Connection ~ 1000 5450
Wire Wire Line
	650  5450 1100 5450
Wire Wire Line
	1000 5550 1000 5450
Wire Wire Line
	1000 6250 1000 5950
Connection ~ 1550 6050
Wire Wire Line
	2400 6250 2400 5950
Wire Wire Line
	1550 5800 1550 6350
Wire Wire Line
	1550 6050 1600 6050
Wire Wire Line
	2100 6050 2100 5950
Wire Wire Line
	2000 6050 2100 6050
Connection ~ 2100 5450
Wire Wire Line
	2400 5450 2400 5550
Connection ~ 1400 1600
Wire Wire Line
	650  1800 650  5450
Wire Wire Line
	1400 1800 650  1800
Connection ~ 1500 1400
Wire Wire Line
	2000 1900 1900 1900
Wire Wire Line
	3500 1800 3000 1800
Wire Wire Line
	3300 1700 3000 1700
Connection ~ 1600 1100
Wire Wire Line
	1600 1000 1600 1800
Wire Wire Line
	1600 1800 2000 1800
Connection ~ 1700 1200
Wire Wire Line
	1700 1200 1700 1700
Wire Wire Line
	1700 1700 2000 1700
Wire Wire Line
	1300 1200 2200 1200
Wire Wire Line
	2700 1200 2600 1200
Wire Wire Line
	1600 1000 2600 1000
Wire Wire Line
	1300 1100 1600 1100
Wire Wire Line
	1500 1300 1300 1300
Wire Wire Line
	1300 1400 1500 1400
Wire Wire Line
	1400 1500 1300 1500
Wire Wire Line
	1400 1500 1400 1800
Wire Wire Line
	1300 1600 1400 1600
Wire Wire Line
	4750 3700 4750 4000
Wire Wire Line
	4750 3900 4650 3900
Wire Wire Line
	4050 3900 3950 3900
Wire Wire Line
	3950 3600 3950 4000
Connection ~ 3950 3900
Connection ~ 4750 3900
Wire Wire Line
	3950 4400 3950 4500
Wire Wire Line
	4750 4400 4750 4500
Wire Wire Line
	1600 7250 1600 6550
Wire Wire Line
	1600 6550 750  6550
Wire Wire Line
	750  6550 750  2400
Wire Wire Line
	750  2400 4000 2400
Wire Wire Line
	2100 6550 2100 6450
Wire Wire Line
	2400 6550 2400 6450
Connection ~ 2400 6450
Wire Wire Line
	1800 6950 1800 7350
Wire Wire Line
	1600 7800 5300 7800
Wire Wire Line
	1800 7750 1800 7800
Connection ~ 1800 7800
Wire Wire Line
	1500 7550 1600 7550
Wire Wire Line
	1600 7550 1600 7800
Wire Wire Line
	1500 7050 2900 7050
Connection ~ 2400 7050
Wire Wire Line
	2800 6850 2900 6850
Wire Wire Line
	2700 2500 2700 6350
Wire Wire Line
	2700 6350 1800 6350
Wire Wire Line
	1800 6350 1800 6550
Wire Wire Line
	1500 7250 2100 7250
Wire Wire Line
	1500 7150 1800 7150
Connection ~ 1800 7150
Connection ~ 1600 7250
Wire Wire Line
	4500 6050 4500 6350
Wire Wire Line
	4400 6950 5100 6950
Wire Wire Line
	4500 6950 4500 6850
Wire Wire Line
	4800 6950 4800 6850
Connection ~ 4500 6950
Wire Wire Line
	4800 6150 4800 6450
Connection ~ 4500 6150
Wire Wire Line
	3900 6950 4000 6950
Connection ~ 4800 6950
Wire Wire Line
	5100 7400 5000 7400
Connection ~ 5100 6950
Wire Wire Line
	5200 6600 5200 7800
Wire Wire Line
	5200 6600 5300 6600
Wire Wire Line
	5300 7000 5200 7000
Connection ~ 5200 7000
Wire Wire Line
	5300 7400 5200 7400
Connection ~ 5200 7400
Connection ~ 5200 7800
Wire Wire Line
	4400 7400 4000 7400
Connection ~ 1550 6250
Wire Wire Line
	1500 1300 1500 1500
Wire Wire Line
	2100 5350 2100 5550
Wire Wire Line
	2000 5450 2400 5450
Wire Wire Line
	1000 6250 2400 6250
Wire Wire Line
	4500 6150 4800 6150
Wire Wire Line
	2800 6350 2800 6850
Wire Wire Line
	2100 6450 2800 6450
Connection ~ 2800 6450
Wire Wire Line
	4000 7400 4000 7900
Connection ~ 4000 7800
Wire Wire Line
	1900 1900 1900 1500
Wire Wire Line
	3300 1700 3300 2200
Wire Wire Line
	2000 1600 1800 1600
Wire Wire Line
	1800 1600 1800 2100
Wire Wire Line
	3000 4950 3000 5150
Wire Wire Line
	3000 5050 4200 5050
Wire Wire Line
	3900 5050 3900 5150
Connection ~ 3000 5050
Wire Wire Line
	3600 5150 3600 5050
Connection ~ 3600 5050
Wire Wire Line
	3300 5150 3300 5050
Connection ~ 3300 5050
Wire Wire Line
	3000 5550 3000 5750
Wire Wire Line
	3000 5650 4200 5650
Wire Wire Line
	3900 5650 3900 5550
Connection ~ 3000 5650
Wire Wire Line
	3600 5550 3600 5650
Connection ~ 3600 5650
Wire Wire Line
	3300 5550 3300 5650
Connection ~ 3300 5650
Wire Wire Line
	1300 1000 1400 1000
Wire Wire Line
	1400 1000 1400 900 
Wire Wire Line
	1400 900  1300 900 
Wire Wire Line
	1300 800  1400 800 
Wire Wire Line
	1400 800  1400 700 
Wire Wire Line
	1400 700  1300 700 
Wire Wire Line
	2400 7050 2400 6950
Wire Wire Line
	2100 7250 2100 6950
Wire Wire Line
	4200 5050 4200 5150
Connection ~ 3900 5050
Wire Wire Line
	4200 5650 4200 5550
Connection ~ 3900 5650
Wire Wire Line
	3200 1600 3200 2500
Wire Wire Line
	3000 1600 3200 1600
Wire Wire Line
	2700 1100 2600 1100
Wire Wire Line
	2600 1100 2600 1000
Wire Wire Line
	1800 2100 3300 2100
Wire Wire Line
	3000 1900 4100 1900
Wire Wire Line
	8900 700  8500 700 
Wire Wire Line
	8500 700  8500 5300
Wire Wire Line
	8900 800  8600 800 
Wire Wire Line
	8600 800  8600 5400
Wire Wire Line
	8900 900  8700 900 
Wire Wire Line
	8700 900  8700 2900
Wire Wire Line
	8700 2900 8300 2900
Wire Wire Line
	8300 2800 8900 2800
Wire Wire Line
	8800 1000 8800 2800
Wire Wire Line
	8800 1000 8900 1000
Wire Wire Line
	8900 1300 8500 1300
Connection ~ 8500 1300
Wire Wire Line
	8900 1400 8600 1400
Connection ~ 8600 1400
Wire Wire Line
	8200 1500 8900 1500
Connection ~ 8700 1500
Wire Wire Line
	7900 1600 8900 1600
Connection ~ 8800 1600
Wire Wire Line
	8900 1900 8500 1900
Connection ~ 8500 1900
Wire Wire Line
	8900 2000 8600 2000
Connection ~ 8600 2000
Wire Wire Line
	8900 2100 8700 2100
Connection ~ 8700 2100
Wire Wire Line
	8900 2200 8800 2200
Connection ~ 8800 2200
Wire Wire Line
	8900 2500 8500 2500
Connection ~ 8500 2500
Wire Wire Line
	8900 2600 8600 2600
Connection ~ 8600 2600
Wire Wire Line
	8300 3000 9900 3000
Wire Wire Line
	8300 3100 9900 3100
Wire Wire Line
	8300 3200 9800 3200
Wire Wire Line
	9800 3200 9800 3600
Wire Wire Line
	9800 3600 9900 3600
Wire Wire Line
	9900 3700 9700 3700
Wire Wire Line
	9700 3700 9700 3300
Wire Wire Line
	9700 3300 8300 3300
Wire Wire Line
	8900 2700 8700 2700
Connection ~ 8700 2700
Connection ~ 8800 2800
Wire Wire Line
	8300 3400 9900 3400
Connection ~ 8500 3400
Wire Wire Line
	8300 3500 9900 3500
Connection ~ 8600 3500
Wire Wire Line
	8300 3600 8600 3600
Connection ~ 8600 3600
Wire Wire Line
	9900 2800 9500 2800
Wire Wire Line
	9500 2800 9500 5800
Wire Wire Line
	9500 4600 9900 4600
Wire Wire Line
	9900 2900 9600 2900
Wire Wire Line
	9600 2700 9600 5300
Wire Wire Line
	9600 4700 9900 4700
Connection ~ 9500 3400
Connection ~ 9600 3500
Wire Wire Line
	9900 4000 9500 4000
Connection ~ 9500 4000
Wire Wire Line
	9900 4100 9600 4100
Connection ~ 9600 4100
Wire Wire Line
	9400 4200 9900 4200
Wire Wire Line
	9400 4200 9400 3700
Wire Wire Line
	9400 3700 8300 3700
Wire Wire Line
	9300 4300 9900 4300
Wire Wire Line
	9300 4300 9300 3800
Wire Wire Line
	9300 3800 8300 3800
Wire Wire Line
	9200 4800 9900 4800
Wire Wire Line
	9200 4800 9200 3900
Wire Wire Line
	9200 3900 8300 3900
Wire Wire Line
	9900 4900 9100 4900
Wire Wire Line
	9100 4900 9100 4000
Wire Wire Line
	9100 4000 8300 4000
Wire Wire Line
	9900 5400 9700 5400
Wire Wire Line
	9700 5400 9700 4200
Connection ~ 9700 4200
Wire Wire Line
	9900 5200 9800 5200
Wire Wire Line
	9800 5200 9800 4300
Connection ~ 9800 4300
Wire Wire Line
	9900 5500 9400 5500
Wire Wire Line
	9400 5500 9400 4800
Connection ~ 9400 4800
Wire Wire Line
	9600 5300 9900 5300
Connection ~ 9600 4700
Wire Wire Line
	9500 5700 9900 5700
Connection ~ 9500 4600
Wire Wire Line
	5500 3100 6500 3100
Wire Wire Line
	5500 3000 5800 3000
Wire Wire Line
	5800 3000 5800 3200
Wire Wire Line
	5800 3200 6500 3200
Wire Wire Line
	6500 4100 6300 4100
Wire Wire Line
	8700 5500 8700 4100
Wire Wire Line
	8700 4100 8300 4100
Wire Wire Line
	6500 3900 6000 3900
Wire Wire Line
	6000 3900 6000 4800
Wire Wire Line
	6000 4800 5500 4800
Wire Wire Line
	6500 4000 6100 4000
Wire Wire Line
	6100 4000 6100 4700
Wire Wire Line
	6100 4700 5500 4700
Wire Wire Line
	5800 3300 6500 3300
Wire Wire Line
	5800 3300 5800 4200
Wire Wire Line
	5800 4200 5500 4200
Wire Wire Line
	5500 4100 5900 4100
Wire Wire Line
	5900 4100 5900 3800
Wire Wire Line
	5900 3800 6500 3800
Wire Wire Line
	8800 5500 8700 5500
Wire Wire Line
	8500 5300 8800 5300
Wire Wire Line
	8600 5400 8800 5400
Wire Wire Line
	8800 5600 8400 5600
Wire Wire Line
	8400 5600 8400 4400
Wire Wire Line
	8400 4400 6300 4400
Wire Wire Line
	6300 4400 6300 4100
Wire Wire Line
	5500 2900 5600 2900
Wire Wire Line
	5600 2700 5600 4600
Wire Wire Line
	5600 4600 5500 4600
Wire Wire Line
	5700 4500 5500 4500
Wire Wire Line
	5700 2800 5700 4600
Wire Wire Line
	5700 2800 5500 2800
Wire Wire Line
	5500 3900 5700 3900
Connection ~ 5700 3900
Wire Wire Line
	5500 4000 5600 4000
Connection ~ 5600 4000
Wire Wire Line
	6500 3400 5600 3400
Connection ~ 5600 3400
Wire Wire Line
	6500 3500 5700 3500
Connection ~ 5700 3500
Wire Wire Line
	6500 3600 3950 3600
Wire Wire Line
	6500 3700 4750 3700
Wire Wire Line
	6500 2900 6100 2900
Connection ~ 3300 2100
Wire Wire Line
	6500 3000 6000 3000
Wire Wire Line
	6000 3000 6000 2500
Wire Wire Line
	6000 2500 2700 2500
Wire Wire Line
	4100 2100 4000 2100
Wire Wire Line
	4000 2100 4000 2400
Wire Wire Line
	4000 1300 4100 1300
Connection ~ 4000 1900
Wire Wire Line
	4100 1500 4000 1500
Connection ~ 4000 1500
Wire Wire Line
	3600 1900 3600 1700
Connection ~ 3600 1900
Wire Wire Line
	3600 1100 3600 1300
Wire Wire Line
	3500 1200 3500 1800
Connection ~ 3600 1200
Wire Wire Line
	5300 1400 5400 1400
Wire Wire Line
	5900 1300 5900 1500
Wire Wire Line
	5800 1400 6000 1400
Wire Wire Line
	6000 1300 6000 1500
Wire Wire Line
	6000 1300 6100 1300
Wire Wire Line
	6000 1500 6100 1500
Connection ~ 6000 1400
Wire Wire Line
	5900 900  5900 800 
Wire Wire Line
	4000 1300 4000 1900
Wire Wire Line
	3500 1200 3600 1200
Wire Wire Line
	6100 2900 6100 2200
Wire Wire Line
	6100 2200 5200 2200
Wire Wire Line
	5200 2200 5200 2000
Wire Wire Line
	5200 2000 5100 2000
Wire Wire Line
	5900 2000 5900 1900
Wire Wire Line
	6500 2800 6200 2800
Wire Wire Line
	6200 1800 6200 5100
Wire Wire Line
	6200 1800 7400 1800
Wire Wire Line
	7400 1800 7400 1400
Wire Wire Line
	7400 1400 7300 1400
Wire Wire Line
	5100 5100 8200 5100
Wire Wire Line
	8200 5100 8200 5800
Wire Wire Line
	8200 5800 9400 5800
Wire Wire Line
	9400 5800 9400 5600
Wire Wire Line
	9400 5600 9900 5600
Connection ~ 6200 2800
Wire Wire Line
	5100 5100 5100 7400
Connection ~ 6200 5100
Connection ~ 3200 2500
Wire Wire Line
	1100 3000 900  3000
Wire Wire Line
	900  2850 900  5100
Wire Wire Line
	900  3200 1100 3200
Connection ~ 900  3000
Wire Wire Line
	2100 3100 2200 3100
Wire Wire Line
	2200 3100 2200 3450
Wire Wire Line
	2200 3450 1000 3450
Wire Wire Line
	1000 3450 1000 3900
Wire Wire Line
	1000 3900 1100 3900
Wire Wire Line
	1100 3700 1000 3700
Connection ~ 1000 3700
Wire Wire Line
	900  5100 1000 5100
Wire Wire Line
	900  4900 1000 4900
Wire Wire Line
	1000 4500 900  4500
Wire Wire Line
	900  4300 1000 4300
Connection ~ 900  4500
Connection ~ 900  4900
Connection ~ 900  3200
Connection ~ 900  4300
Connection ~ 9500 5700
Connection ~ 9600 2900
Connection ~ 5600 2900
Connection ~ 5700 4500
Wire Wire Line
	7900 700  7900 900 
Wire Wire Line
	7900 800  8200 800 
Wire Wire Line
	8200 800  8200 900 
Connection ~ 7900 800 
Wire Wire Line
	8200 1500 8200 1300
Wire Wire Line
	7900 1600 7900 1300
Wire Wire Line
	6000 6900 6000 7000
Wire Wire Line
	6100 6200 6000 6200
Wire Wire Line
	6000 6200 6000 6400
Wire Wire Line
	6100 6300 6000 6300
Connection ~ 6000 6300
Wire Wire Line
	5600 5500 5600 5200
Wire Wire Line
	5600 5200 7900 5200
Wire Wire Line
	7900 5200 7900 5000
Wire Wire Line
	7900 5000 9700 5000
Connection ~ 9700 5000
Wire Wire Line
	5900 5400 5900 5500
Wire Wire Line
	6100 6000 5900 6000
Wire Wire Line
	5900 6000 5900 5900
Wire Wire Line
	6100 6100 5600 6100
Wire Wire Line
	5600 6100 5600 5900
$EndSCHEMATC
